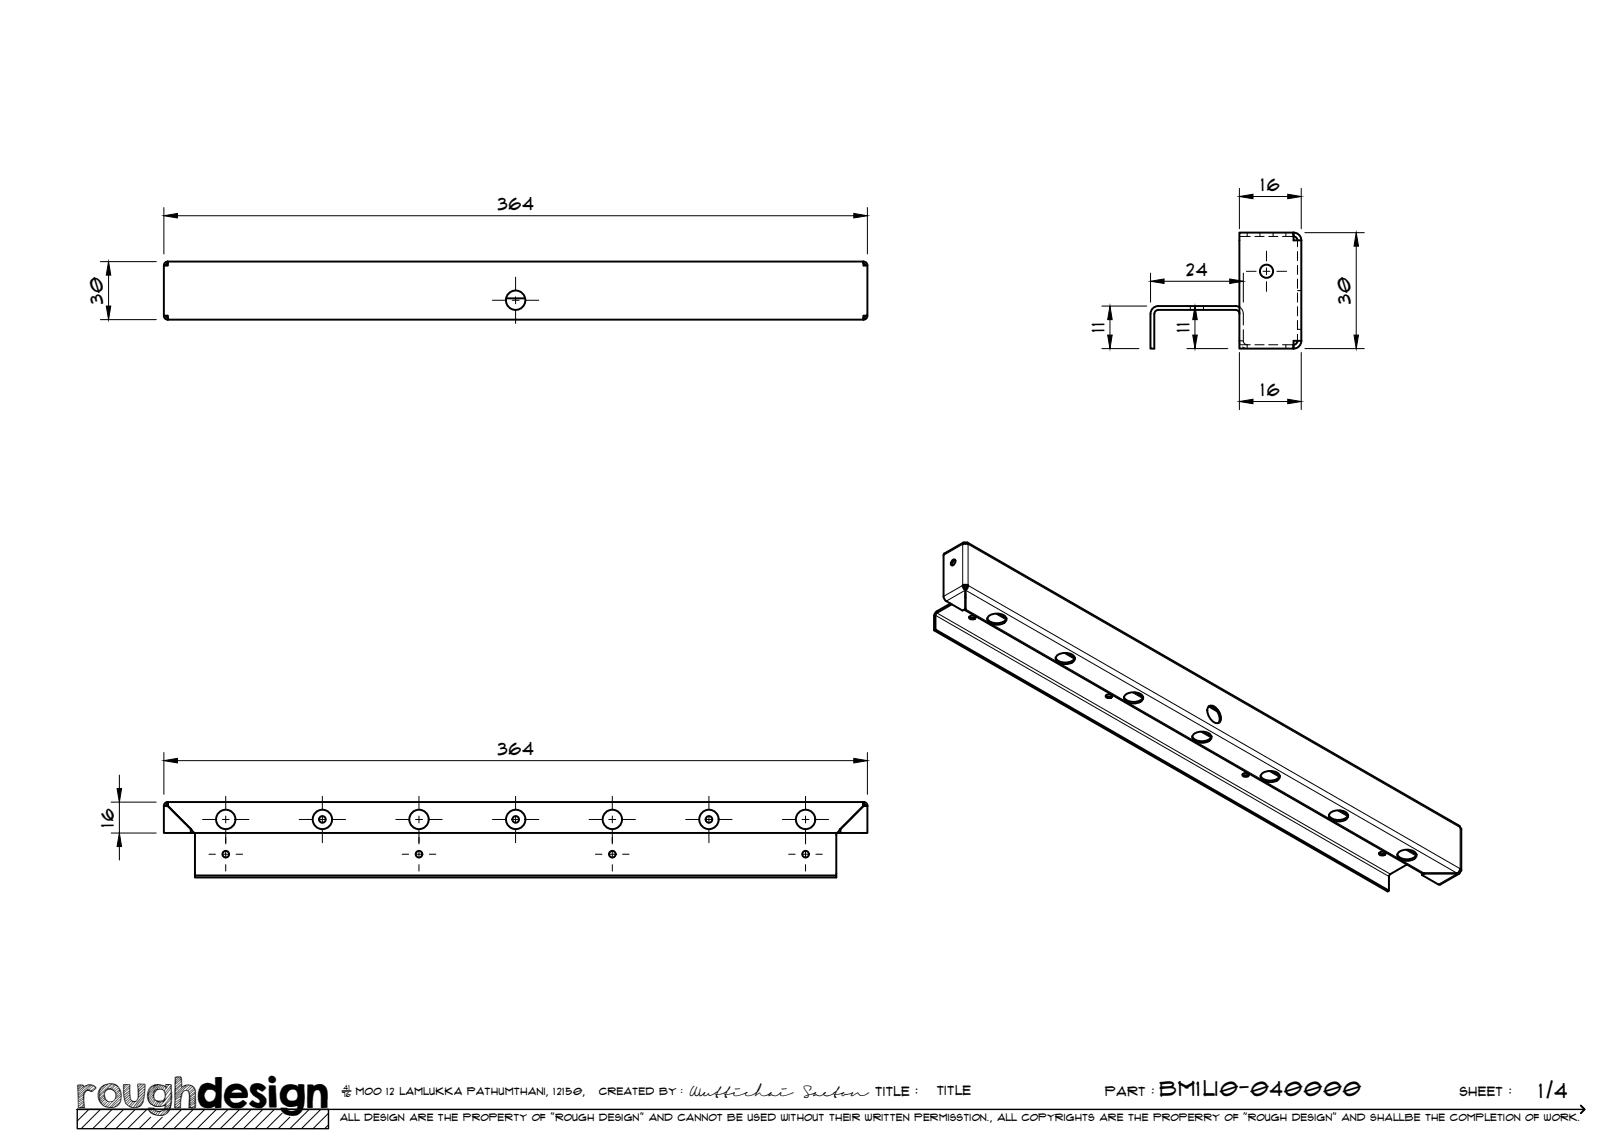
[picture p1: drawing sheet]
<svg xmlns="http://www.w3.org/2000/svg" width="420mm" height="297mm" viewBox="0 0 420 297" stroke-linecap="round" stroke-linejoin="round" font-family="sans-serif">
<!-- layer: Visible -->
<g fill="none" stroke="#000" stroke-width=".51">
<path d="M42.4 68.7h1v-1h180v1h1M42.4 68.7v13M43.4 67.7l-.7 .3-.3 .7M43.4 68.2h.1M43.4 67.7v.5l-.3 .1-.2 .4M131 77.2h4.8M223.9 68.7l-.2-.4-.3-.1v-.5l.8 .4 .2 .6M224.4 68.7v13h-1v1h-180v-1h-1M320.7 79.5l-1-.3h-20a2 2 0 0 0-2 2l-.1 9h1v-9M334.6 60.2l.1 1 .6 .2 .4 .8M334.6 61.2h.1M334.7 60.2l.8 .2 .6 .4 .4 .6 .2 .8"/>
<path d="M336.7 62.2h-2l-.1-2h-13.9v30h13.9l.1-2h2M336.7 62.2v26M42.4 81.7l.2 .6 .8 .4M42.9 81.7l.2 .4 .3 .1v.5M223.4 82.2h.1M223.9 81.7l-.2 .4-.3 .1v.5l.8-.3 .2-.7M298.7 81.2a1.01 1.01 0 0 1 1-1h20a1.01 1.01 0 0 1 1 1M334.6 89.2h.1M334.7 89.2l-.1 1M335.7 88.2l-.4 .8-.6 .2M336.7 88.2l-.1 .6-.5 .8-.6 .4-.8 .2M244.1 143.7l.1 11 .6 .8 4.2 2.5 .7-.4v-5.3l-.3-.6-.3-.2"/>
<path d="M245.9 156.2l-3.5 2-.5 .5-.2 .7v3.7l.3-.2M246.3 156.4l-4.1 2.4-.2 .4v3.7l117.3 67.5M246.4 145l.4-.3a.86 .86 0 0 1 .3 1.1 .86 .86 0 0 1-.9 .5l-.2-.4zM247.1 145h.1M247.2 145l-.7 .5-.1 .8M249.1 151.5l.7-.2 .7 .2M249.1 151.5l.2 .8 .4 .4M249.3 140.4l-5 2.8-.2 .5M249.4 151.7h.7M249.6 157.8l118.1 68.1 9.3 .1M249.7 140.7v-.3l-.3-.1-.3 .5 .7-.1 .7 .1M249.8 154.5v.2"/>
<path d="M249.8 154h.1M249.8 152.7l.4-.4 .3-.8-.4 .2-.3 .6v5.3l-.2 .2 .1-.1M249.8 140.7v-.3l.3-.1 .4 .5M249.8 157.3l-.1 .5M250.3 140.4l127.2 73.3 .6 .8v10.7M250.8 159.6a.88 .88 0 0 1 .9-.3 .88 .88 0 0 1 .6 .7 .88 .88 0 0 1-.9 .3 .88 .88 0 0 1-.6-.7zM250.8 159.6l.8 .3 .7-.3M255.7 159.5a3.4 3.4 0 0 1 4.6 .3 1.57 1.57 0 0 1-1.8 1.8 2.65 2.65 0 0 1-3.1-1.4zM258.1 158.8l2.3 1.3M241.7 163.1l117.3 67.6 .3-.3v-3.6l.4-.6M255.4 160a3.1 3.1 0 0 0 5 0M273.1 170.2a3.1 3.1 0 0 0 5 0"/>
<path d="M273.4 169.7a3.4 3.4 0 0 1 4.6 .3 1.57 1.57 0 0 1-1.8 1.8 2.65 2.65 0 0 1-3.1-1.4zM275.8 169l2.2 1.3M286.1 180a.88 .88 0 0 1 .9-.4 .88 .88 0 0 1 .7 .7 .88 .88 0 0 1-.9 .4 .88 .88 0 0 1-.7-.7zM286.1 180l.8 .2 .8-.2M291.1 179.9a3.4 3.4 0 0 1 4.6 .3 1.57 1.57 0 0 1-1.8 1.8 2.65 2.65 0 0 1-3.1-1.4zM293.5 179.2l2.2 1.2M290.8 180.4a3.1 3.1 0 0 0 5 0M308.5 190.6a3.1 3.1 0 0 0 4.9 0M308.8 190a3.4 3.4 0 0 1 4.6 .4 1.57 1.57 0 0 1-1.8 1.8 2.65 2.65 0 0 1-3.2-1.4zM311.2 189.3l2.2 1.3M312.6 182.9a1.57 1.57 0 0 1 2.4 .7 2.66 2.66 0 0 1 .4 3.4 2.21 2.21 0 0 1-2.5-1.4 2.81 2.81 0 0 1-.3-2.7zM314.8 184l-2.1-1.2a3.1 3.1 0 0 1 2.5 4.3"/>
<path d="M328.9 199.5l2.2 1.2a3.1 3.1 0 0 1-5 0M43.4 207.5v1v-1h180v1v-1M43.4 208.6l6.2 6.1M43.4 207.5a1.01 1.01 0 0 0-1 1l1 .1-1-.1v7h7M43.4 208l-.4 .3-.1 .2M43.4 208.5l6.1 6.1 .6 .8 .3 .1M49.4 214.5v1M49.4 215.5h1M50.4 215.5v11h166v.5h-166v-.5M50.4 215.5h166v11M216.5 215.5h.9M217.4 214.5v1"/>
<path d="M223.4 208.5l-6.6 6.8-.4 .2M223.4 208.6l-6.1 6.1M223.4 207.5a.97 .97 0 0 1 1 1l-1 .1 1-.1v7h-7M223.4 208l.5 .3v.2M321.5 200.3a.88 .88 0 0 1 .9-.3 .88 .88 0 0 1 .7 .7 .88 .88 0 0 1-1 .3 .88 .88 0 0 1-.6-.7zM321.5 200.3l.8 .3 .8-.3M326.4 200.2a3.4 3.4 0 0 1 4.6 .4 1.57 1.57 0 0 1-1.7 1.7 2.65 2.65 0 0 1-3.2-1.4zM343.8 210.9a3.1 3.1 0 0 0 5 0M344.1 210.4a3.4 3.4 0 0 1 4.6 .3 1.57 1.57 0 0 1-1.8 1.8 2.65 2.65 0 0 1-3.1-1.4zM346.5 209.7l2.3 1.3M364.2 219.9l2.2 1.3M356.8 220.7a.88 .88 0 0 1 .9-.4 .88 .88 0 0 1 .7 .8 .88 .88 0 0 1-.9 .3 .88 .88 0 0 1-.7-.7z"/>
<path d="M356.8 220.7l.8 .3 .8-.3M361.5 221.1a3.1 3.1 0 0 0 5 0M361.8 220.6a3.4 3.4 0 0 1 4.6 .3 1.57 1.57 0 0 1-1.8 1.8 2.65 2.65 0 0 1-3.1-1.4zM364 223.7l-4.3 2.5M368 225.9l-.1 .5M368.6 226l-.7 .4M377.5 226l-5 2.9-4.6-2.5M377.5 225.5l.3 .1-.1 .3-.2 .2-.5-.1M377.8 225.6l.3-.4-.3-.4-.3 .7-.5 .5"/>
<circle cx="133.4" cy="77.7" r="2.51"/>
<circle cx="327.7" cy="70.2" r="1.7"/>
<circle cx="58.4" cy="212" r="2.51"/>
<circle cx="83.4" cy="212" r="2.51"/>
<circle cx="83.4" cy="212" r=".86"/>
<circle cx="108.4" cy="212" r="2.51"/>
<circle cx="133.4" cy="212" r="2.51"/>
<circle cx="133.4" cy="212" r=".86"/>
<circle cx="158.4" cy="212" r="2.51"/>
<circle cx="183.4" cy="212" r="2.51"/>
<circle cx="183.4" cy="212" r=".86"/>
<circle cx="208.4" cy="212" r="2.51"/>
<circle cx="58.4" cy="221" r=".86"/>
<circle cx="108.4" cy="221" r=".86"/>
<circle cx="158.4" cy="221" r=".86"/>
<circle cx="208.4" cy="221" r=".86"/>
</g>
<!-- layer: Hidden -->
<g fill="none" stroke="#000" stroke-width=".26">
<path d="M308 79.2v1M311.4 79.2v1M320.7 79.5l.5 .4 .4 .9 .1 3.3M320.7 61.2h2.8M322.7 60.2v1M324.7 61.2h2.3M326 60.2v1M328.2 61.2h2.4M329.4 60.2v1M331.8 61.2h2.8M332.7 60.2v1M334.6 60.2l.1 2"/>
<path d="M335.7 62.2v1.7M335.7 65.1v2.3M335.7 68.7v2.3M335.7 72.2v2.4M335.7 75.8v2.4M335.7 79.4v2.3M335.7 75.2h1M320.7 89.2h2.8M320.8 88.9l-.1-.7h1l.2 .7 .8 .3v1l-1.2-.4M321.7 85.3v2.9M324.7 89.2h2.3M328.2 89.2h2.4"/>
<path d="M331.8 89.2h2.8M332.7 89.2v1M334.7 88.2l-.1 2M335.7 82.9v2.4M335.7 86.5v1.7M335.7 85.2h1"/>
</g>
<!-- layer: Visible Narrow -->
<g fill="none" stroke="#000" stroke-width=".26">
<path d="M241.7 159.4l.3-.2 117.3 67.6M242.4 158.2v.4l117.3 67.6M244.1 143.7l5-2.9v10.7l-5 2.8M249.7 154.7h.1M249.7 152.7l-4.9 2.8M249.8 157.6l118.8 68.4M249.8 152.7l127.2 73.3-4.9 2.8M250.5 140.8l127.3 73.3v10.7l-127.3-73.3zM257.6 158.8l2.6 1.5M256.1 160.8l.1 .1M273.7 171l.2 .1M275.3 169l2.6 1.5"/>
<path d="M292.9 179.2l2.7 1.5M291.4 181.2h.2M309.1 191.3l.1 .1M310.6 189.3l2.7 1.6M328.3 199.5l2.6 1.5M326.8 201.5l.1 .1M344.5 211.7l.1 .1M346 209.7l2.6 1.5M363.6 219.9l2.7 1.5M362.1 221.9l.2 .1"/>
</g>
<!-- layer: Visible -->
<circle cx="50.4" cy="215.5" r=".25" fill="#000"/>
<!-- layer: TitleBlock -->
<path d="M20 287h65v5h-65zM20 287h390M88.5 282.3h2.3" fill="none" stroke="#000" stroke-width=".36"/>
<path d="M409 286.1l1 .9-1 1" fill="none" stroke="#000" stroke-width=".51"/>
<g fill="none" stroke="#000" stroke-width=".26">
<path d="M23 287l-3 3.1M26 287l-5 5M29 287l-5 5M32 287l-5 5M35 287l-5 5M38 287l-5 5M39 289.1l-3 2.9M42 289.1l-3 2.9M47 287l-5 5M50 287l-5 5M53 287l-5 5M56 287l-5 5"/>
<path d="M59 287l-5 5M62 287l-5 5M65 287l-5 5M68 287l-5 5M71 287l-5 5M73 288l-4 4M75 289.1l-3 2.9M80 287l-5 5M83 287l-5 5M85 288l-4 4M85 291l-1 1"/>
</g>
<!-- layer: Smart Centers -->
<g fill="none" stroke="#000" stroke-width=".26">
<path d="M127.4 77.7h3.3M132.5 77.7h1.8M133.4 71.7v3.3M133.4 76.8v1.8M136.1 77.7h3.3M322.5 70.2h2.5M326.8 70.2h1.7M327.7 65v2.5M327.7 69.3v1.8M327.7 72.9v2.5M330.3 70.2h2.6M133.4 80.4v3.3"/>
<path d="M52.4 212h3.3M57.5 212h1.8M58.4 206v3.4M58.4 211.1v1.8M58.4 214.7v3.7M61.1 212h3.3M77.4 212h3.3M82.5 212h1.8M83.4 206v3.4M83.4 211.1v1.8M83.4 214.7v3.3M86.1 212h3.3"/>
<path d="M102.4 212h3.3M107.5 212h1.8M108.4 206v3.4M108.4 211.1v1.8M108.4 214.7v3.7M111.1 212h3.3M127.4 212h3.3M132.5 212h1.8M133.4 206v3.4M133.4 211.1v1.8M133.4 214.7v3.3M136.1 212h3.3"/>
<path d="M152.4 212h3.3M157.5 212h1.8M158.4 206v3.4M158.4 211.1v1.8M158.4 214.7v3.7M161.1 212h3.3M177.4 212h3.3M182.5 212h1.8M183.4 206v3.4M183.4 211.1v1.8M183.4 214.7v3.3M186.1 212h3.3"/>
<path d="M202.4 212h3.3M207.5 212h1.8M208.4 206v3.4M208.4 211.1v1.8M208.4 214.7v3.7M211.1 212h3.3M54.1 221h1.6M57.5 221h1.8M58.4 220.1v1.8M58.4 223.7v1.7M61.1 221h1.7M104.1 221h1.6"/>
<path d="M107.5 221h1.8M108.4 220.1v1.8M108.4 223.7v1.7M111.1 221h1.7M154.1 221h1.6M157.5 221h1.8M158.4 220.1v1.8M158.4 223.7v1.7M161.1 221h1.7M204 221h1.7M207.5 221h1.8M208.4 220.1v1.8"/>
<path d="M208.4 223.7v1.7M211.1 221h1.6"/>
</g>
<!-- layer: FD_Dimensions -->
<g fill="none" stroke="#000" stroke-width=".26">
<path d="M42.4 53.7v12M45.9 55.8h175M224.4 53.7v12M320.7 48.7v10.5M324.2 50.8h9M336.7 48.7v10.5M26 67.7h14.4M28.1 71.2v8M285.1 79.2h11.6M297.7 70.7v7.5M301.2 72.8h17M307.1 79.2h.1"/>
<path d="M321.7 70.7v7.5M337.6 60.2h15.4M350.9 63.7v23M26 82.7h14.4M285.1 90.2h9.6M287.2 82.7v4M307.1 90.2h10.6M309.2 82.7v4M320.7 91.2v14.8M336.7 91.2v14.8M337.6 90.2h15.4M324.2 103.9h9"/>
<path d="M42.4 194.7v10.8M45.9 196.8h175M224.4 194.7v10.8M28.8 207.5h11.6M28.8 215.5h11.6M30.9 200.5v3.5M30.9 207.5v8M30.9 219v3.5"/>
</g>
<g fill="#000" stroke="#000" stroke-width=".26">
<path d="M42.4 55.8l3.5-.6v1.2zM220.9 55.2l3.5 .6-3.5 .6zM320.7 50.8l3.5-.5v1.1zM333.2 50.3l3.5 .5-3.5 .6zM28.1 67.7l.6 3.5h-1.2zM27.5 79.2h1.2l-.6 3.5zM297.7 72.8l3.5-.6v1.1zM318.2 72.2l3.5 .6-3.5 .5zM350.9 60.2l.6 3.5h-1.2zM287.2 79.2l.5 3.5h-1.1zM286.6 86.7h1.1l-.5 3.5zM309.2 79.2l.6 3.5h-1.2z"/>
<path d="M308.6 86.7h1.2l-.6 3.5zM350.3 86.7h1.2l-.6 3.5zM320.7 103.9l3.5-.6v1.2zM333.2 103.3l3.5 .6-3.5 .6zM42.4 196.8l3.5-.6v1.2zM220.9 196.2l3.5 .6-3.5 .6zM30.3 204h1.2l-.6 3.5zM30.9 215.5l.6 3.5h-1.2z"/>
</g>
<text font-size="9.7" x="19.9" y="286.8">roughdesign</text>
<g font-size="5.3">
<text x="300.1" y="283.6">BM1LI0-040000</text>
<text x="398.3" y="284">1/4</text>
</g>
<g font-size="4.6">
<text x="326.3" y="49.4">16</text>
<text x="128.8" y="54.3">364</text>
<text x="307" y="71.3">24</text>
<text x="26.6" y="78.7" transform="rotate(-90 26.6 78.7)">30</text>
<text x="349.4" y="78.7" transform="rotate(-90 349.4 78.7)">30</text>
<text x="285.8" y="85.8" transform="rotate(-90 285.8 85.8)">11</text>
<text x="307.7" y="85.8" transform="rotate(-90 307.7 85.8)">11</text>
<text x="326.3" y="102.4">16</text>
<text x="128.8" y="195.3">364</text>
<text x="29.4" y="213.9" transform="rotate(-90 29.4 213.9)">16</text>
</g>
<g font-size="3.4">
<text x="178.3" y="283.5">Wuttichai</text>
<text x="208.1" y="283.5">Saeton title : &lt;Title&lt;</text>
</g>
<g font-size="3.3">
<text x="286" y="283.5">Part :</text>
<text x="377.7" y="283.5">sheet :</text>
</g>
<g font-size="2.7">
<text x="92.1" y="283.3">moo 12 Lamlukka pathumthani, 12150,</text>
<text x="155" y="283.3">created by :</text>
</g>
<text font-size="2.6" x="88" y="290.1">all design are the property of &quot;rough design&quot; and cannot be used without their written permisstion., all copyrights are the properry of &quot;rough design&quot; and shallbe the completion of work.</text>
<g font-size="1.9">
<text x="88.5" y="283.9">76</text>
<text x="88.9" y="282.1">41</text>
</g>
</svg>
